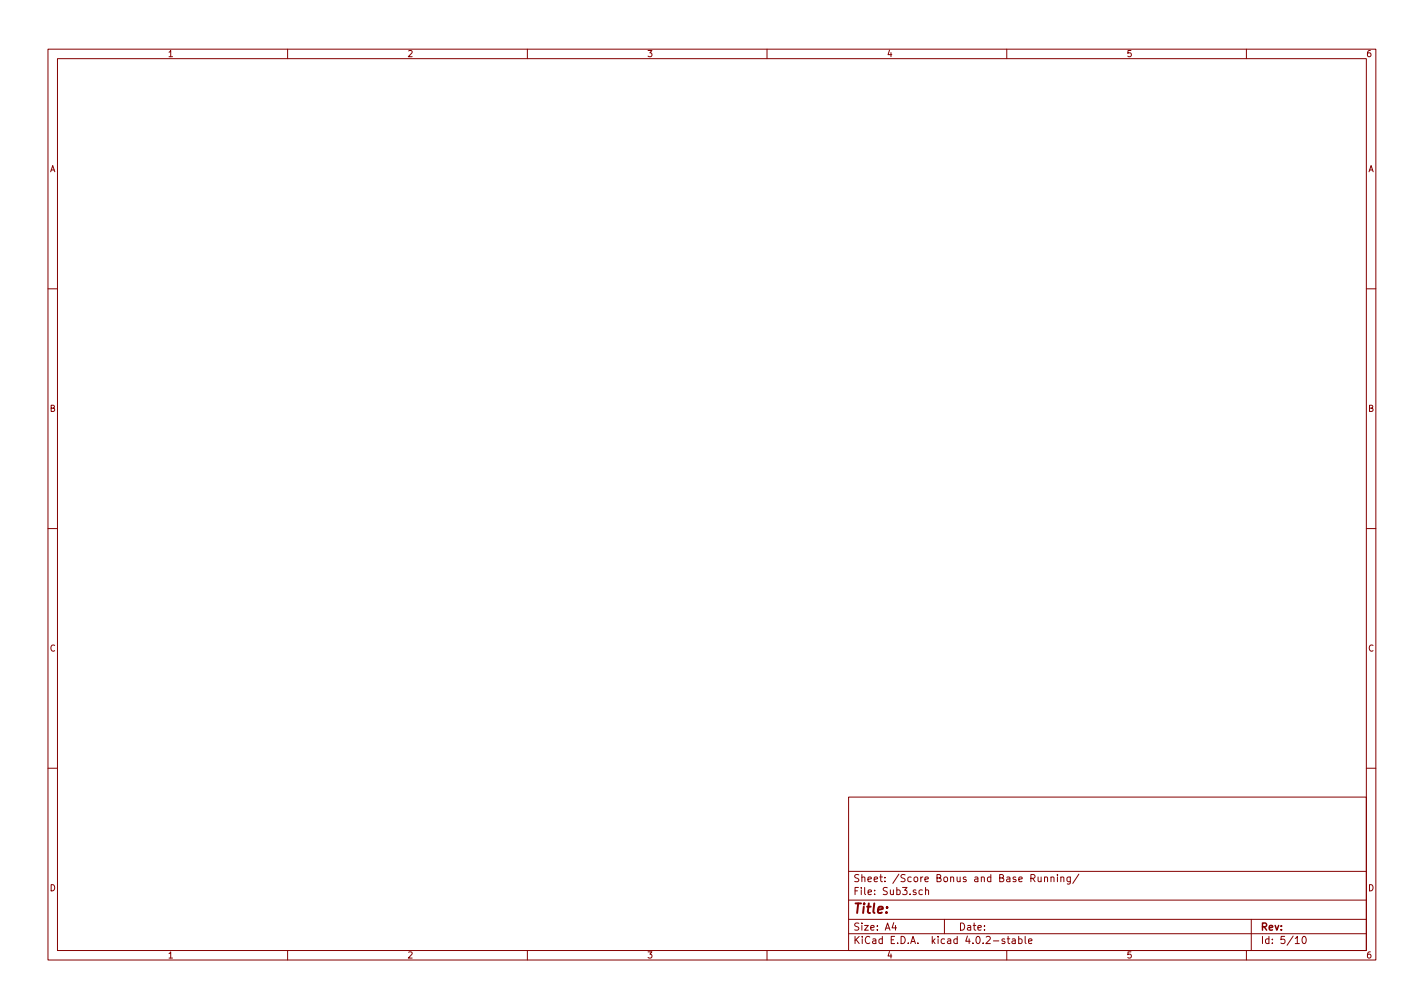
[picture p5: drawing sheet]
<svg xmlns="http://www.w3.org/2000/svg" width="297mm" height="210mm" viewBox="0 0 297 210" stroke-linecap="round" stroke-linejoin="round" font-family="sans-serif">
<g fill="none" stroke="#840000" stroke-width=".21">
<path d="M10 10.3h277v189.9h-277zM12 12.2h273v186.1h-273zM60 10.3v1.9M110 10.3v1.9M160 10.3v1.9M210 10.3v1.9M260 10.3v1.9M10 60.2h2M285 60.2h2M10 110.3h2M285 110.3h2M10 160.2h2"/>
<path d="M177 166.3h108v32h-108zM285 160.2h2M60 198.3v1.9M110 198.3v1.9M160 198.3v1.9M177 194.8h108M177 191.8h108M177 187.8h108M177 181.8h108M186.4 192.5l-.3 1h.9M186.8 193v1M192.4 185.7l-.4-.1-.3 .3 .1 .6 .2 .1 .4-.1"/>
<path d="M193.1 185.7l.2-.1 .3 .1 .1 .9M193.1 185.1v1.5M197 191.8v3M209.6 195.9l-.4-.1-.2 .2 .1 .3 .5 .1v.3h-.6M210 198.3v1.9M210.1 195.8h.5M210.3 195.3v1.3l.3 .2M211.2 195.9h.5l.1 .9M211.8 196.2l-.5 .1-.2 .2 .2 .3 .5-.1M212.5 195.9l.4-.1 .3 .3-.1 .6h-.6M212.5 195.3v1.5M213.8 195.3v1.3l.2 .2"/>
<path d="M214.6 196.3l.7-.1-.1-.3-.4-.1-.2 .2v.7h.6M216.5 182.9l.1 .9 .4 .1 .2-.1M217.2 182.9v1M217.9 183.1l.2-.2 .4 .1v.9M217.9 182.9v1M219.2 183.1l.2-.2 .4 .1 .1 .9M219.2 182.9v1M220.6 182.4v.2M220.6 182.9v1M221.3 183.1l.2-.2 .4 .1v.9M221.3 182.9v1M223.3 182.9l-.1 1.4-.2 .1-.4-.1"/>
<path d="M223.3 183l-.5-.1-.2 .3v.6l.2 .1 .5-.1M225 182.3l-1.2 2M260 198.3v1.9M261 191.8v6.5M270.2 195.8l.4-.5v1.5M270.2 196.8h.8M271.8 195.5l.2-.2a.8 .8 0 0 1 .5 .8 .8 .8 0 0 1-.5 .7l-.4-.5z"/>
</g>
<text font-size="2.8" fill="#840000" x="178" y="190.5">Title:</text>
<g font-size="2.1" fill="#840000">
<text x="178" y="184">Sheet: /Score Bonus and Base Running/</text>
<text x="178" y="186.7">File: Sub3.sch</text>
<text x="178" y="196.9">KiCad E.D.A. kicad 4.0.2-stable</text>
<text x="178" y="194.1">Size: A4</text>
<text x="200" y="194.1">Date:</text>
<text x="263" y="194.1">Rev:</text>
<text x="263" y="196.9">Id: 5/10</text>
</g>
<g font-size="1.8" fill="#840000">
<text x="35" y="11.9">1</text>
<text x="85" y="11.9">2</text>
<text x="135" y="11.9">3</text>
<text x="185" y="11.9">4</text>
<text x="235" y="11.9">5</text>
<text x="285" y="11.9">6</text>
<text x="10.4" y="35.9">A</text>
<text x="285.4" y="35.9">A</text>
<text x="10.4" y="85.9">B</text>
<text x="285.4" y="85.9">B</text>
<text x="10.4" y="135.9">C</text>
<text x="285.4" y="135.9">C</text>
<text x="10.4" y="185.9">D</text>
<text x="285.4" y="185.9">D</text>
<text x="35" y="199.9">1</text>
<text x="85" y="199.9">2</text>
<text x="135" y="199.9">3</text>
<text x="185" y="199.9">4</text>
<text x="235" y="199.9">5</text>
<text x="285" y="199.9">6</text>
</g>
</svg>
